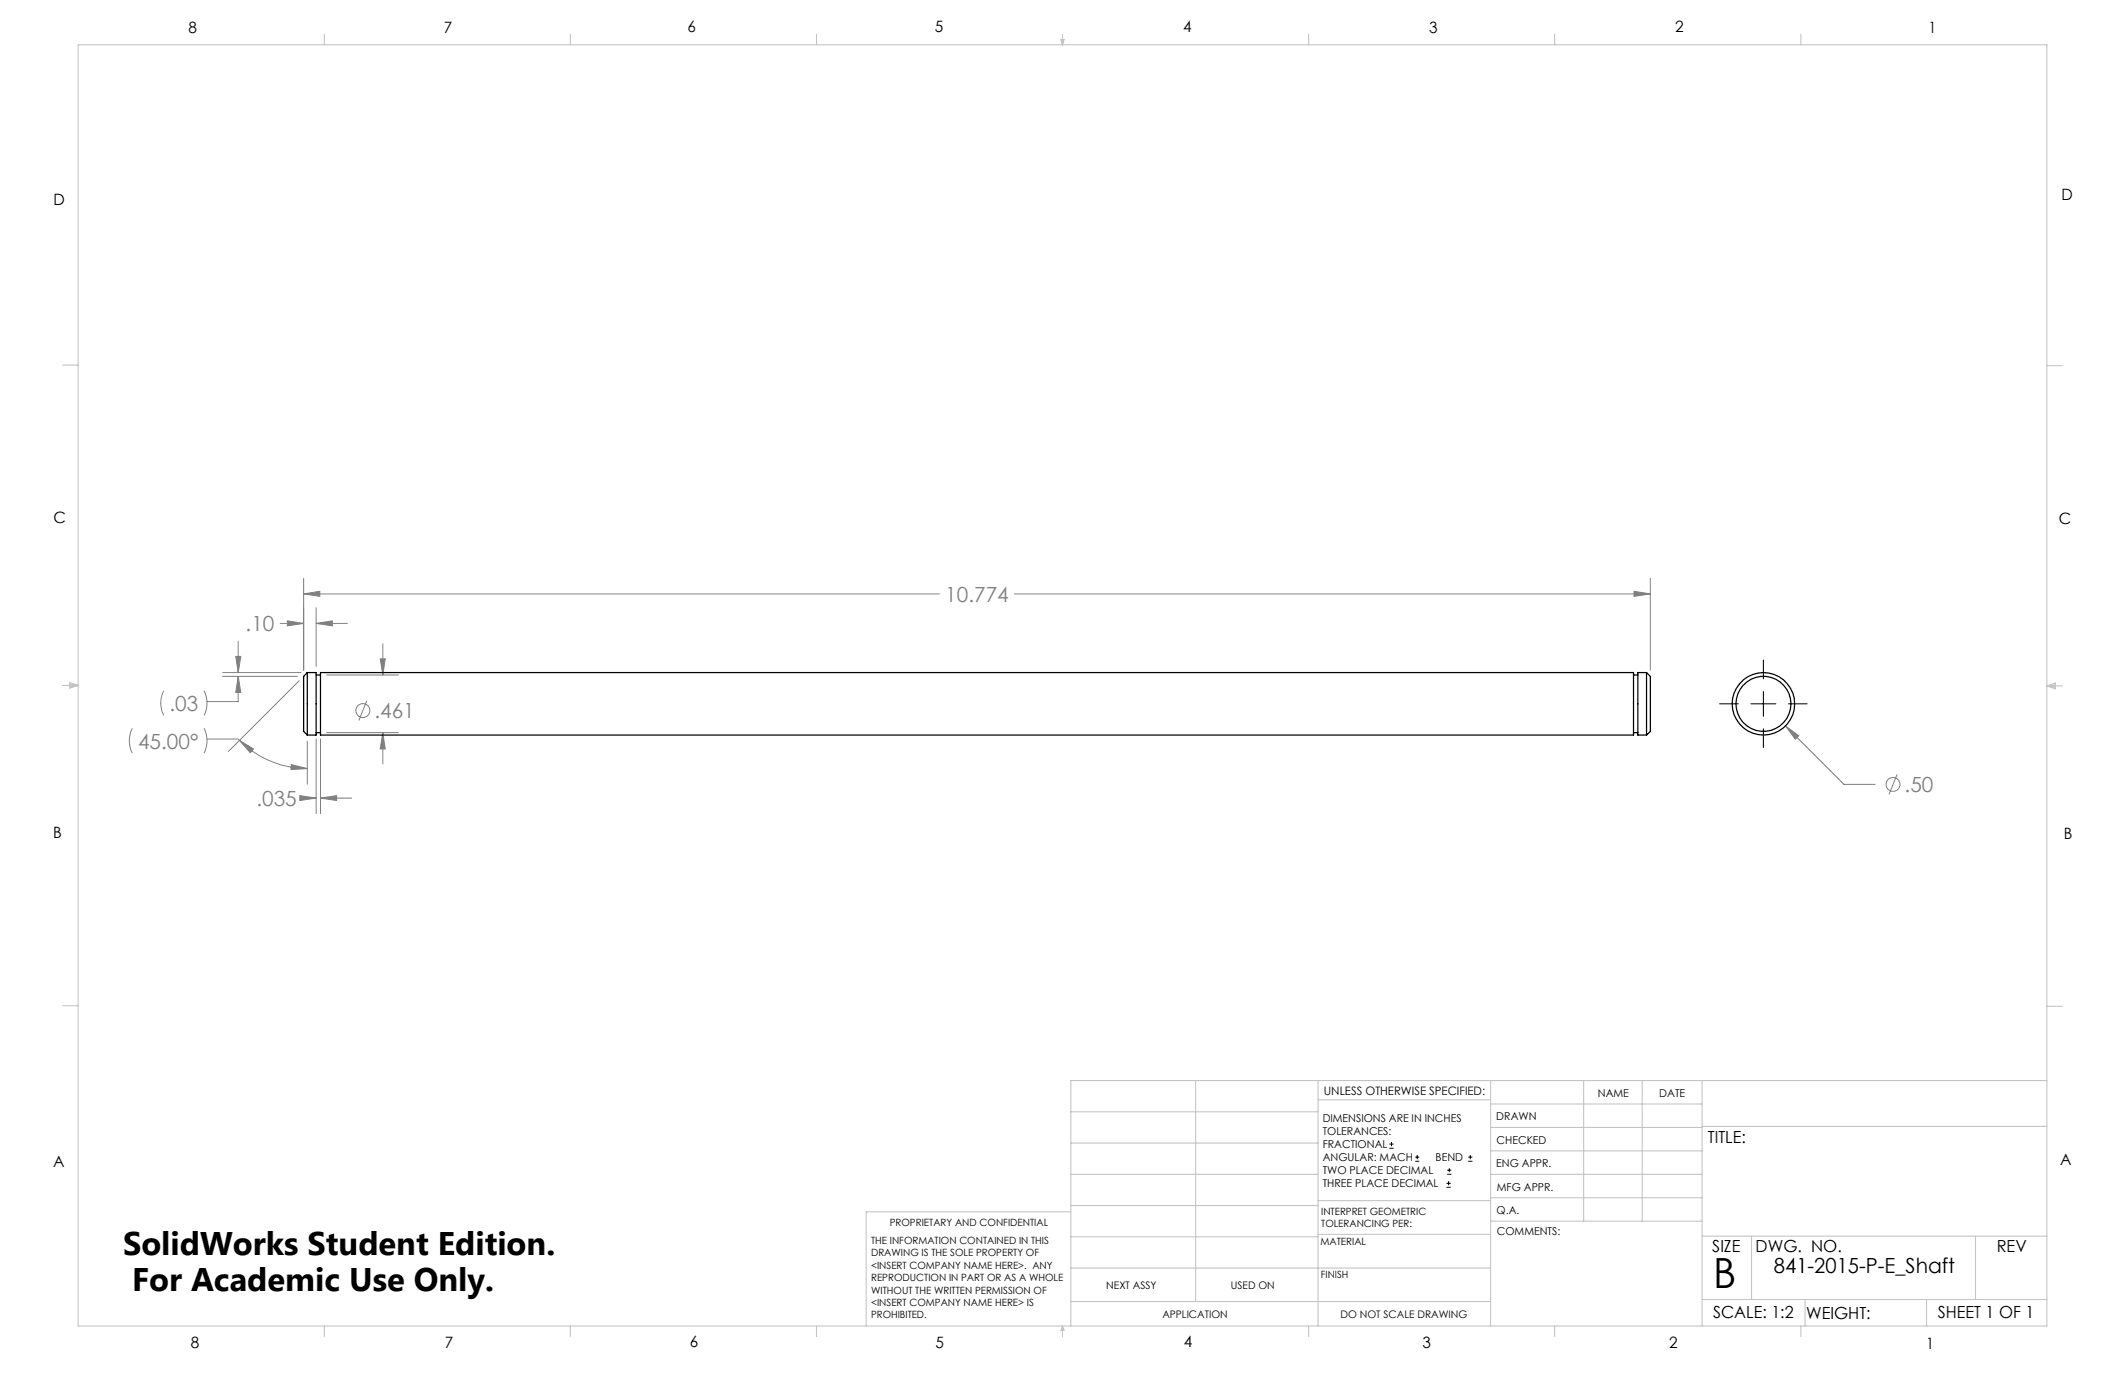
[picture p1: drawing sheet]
<svg xmlns="http://www.w3.org/2000/svg" width="432mm" height="279mm" viewBox="0 0 432 279" stroke-linecap="round" stroke-linejoin="round" font-family="sans-serif">
<g fill="none" stroke="#808080" stroke-width=".2">
<path d="M61.7 117.5v18.7M335.4 117.5v18.7M45.2 136.7h16M45.2 137.4h15.2M47.9 133.4h1l-.5 3.3zM48.4 137.4l.5 3.3h-1zM48.4 137.4v5.2h-6.3M48.4 130.3v6.4M56.9 126.7h4.8M58.4 126.2l3.3 .5-3.3 .5zM60.8 138.3l-14.4 14.4M61.7 120.7l3.3-.5v1z"/>
<path d="M61.7 120.7h129.2M64.2 126.7l3.3-.5v1zM64.2 123.5v11.9M64.2 126.7h6.4M66.4 137.2h14.6M77.3 133.9h1l-.5 3.3zM77.8 130.8v6.4M206.1 120.7h129.3M332 120.2l3.4 .5-3.4 .5zM26.9 148a5.6 5.6 0 0 0 0 5M33.3 140.4a5.5 5.5 0 0 0 0 5M41.5 148a5.6 5.6 0 0 1 0 5"/>
<path d="M41.5 140.4a5.5 5.5 0 0 1 0 5M42.1 150.2h6.3l.3 .3M48.7 150.5l2.8 1.7-.6 .8zM48.7 150.5a19.8 19.8 0 0 0 13.7 5.7M59.2 155.4l3.2 .8-3.3 .2zM62.4 150.6v8.7M64.2 150.1v15.2M65.1 150.1v15.2M66.4 148.9h14.6M74.5 142.4l-1.6 4M77.8 148.9l.5 3.3h-1zM77.8 148.9v6.3"/>
<path d="M362.8 147.5l2.7 2-.7 .7zM362.8 147.5l11.9 11.9h6.3M385.5 157.4l-1.6 4M60.9 161.7l3.3 .5-3.3 .5zM61.5 162.2h2.7M65.1 162.2l3.3-.5v1zM65.1 162.2h6.4"/>
<circle cx="73.7" cy="144.4" r="1.41"/>
<circle cx="384.7" cy="159.4" r="1.41"/>
</g>
<g fill="none" stroke="#000" stroke-width=".2">
<path d="M358.3 134.1v3.8M349.4 143h3.8M355.8 143h5.1M358.3 140.5v5.1M358.3 148.1v3.8M363.4 143h3.8M282.3 233.3h.9M282.3 232.5h.9M282.8 232.1v.8M287.6 236h.8M287.6 235.1h.8M288 234.7v.8"/>
<path d="M294.1 238.6h.8M294.1 237.8h.8M294.5 237.4v.8M298.3 236h.9M298.3 235.1h.9M298.8 234.7v.8M293.9 241.3h.9M293.9 240.5h.9M294.4 240v.8"/>
</g>
<g fill="none" stroke="#c0c0c0" stroke-width=".2">
<path d="M15.9 9.1h400v260.4h-400zM65.9 6.9v2.2M115.9 6.9v2.2M165.9 6.9v2.2M215.6 8h.6l-.3 1.1zM215.7 8l.2 1.1M215.9 6.9v2.2M216 8l-.1 1.1M265.9 6.9v2.2M315.9 6.9v2.2M365.9 6.9v2.2M12.7 74.2h3.2"/>
<path d="M415.9 74.3h3.2M12.7 139.3h3.2M14.2 139.1l1.7 .2M14.2 138.7l1.7 .6-1.7 .5zM15.9 139.3l-1.7 .3M415.9 139.4h3.2M415.9 139.4l1.8-.6v1.2zM415.9 139.4l1.8 .3M417.7 139.2l-1.8 .2M12.7 204.4h3.2M243 219.6v44.9M267.8 219.6v49.9"/>
<path d="M302.9 219.6v49.9M321.8 219.6v28.5M333.7 219.6v28.5M345.9 219.6v49.9M415.9 204.5h3.2M415.9 219.6h-198.3v49.9M217.6 238.6h50.2M217.6 232.3h50.2M217.6 225.9h50.2M267.8 223.5h35.1M302.9 233.9h43M302.9 229.1h43"/>
<path d="M302.9 224.3h43M302.9 238.6h43M345.9 228.9h70M217.6 257.7h85.3M217.6 251.3h50.2M217.6 245h50.2M217.6 246.2h-41.6v23.3M267.8 250.8h35.1M267.8 244h35.1M302.9 248.1h43M302.9 243.4h43M345.9 251.2h70"/>
<path d="M355.9 251.2v12.9M401.4 251.2v12.9M65.9 269.5v2.1M115.9 269.5v2.1M165.9 269.5v2.1M215.9 269.5v2.1M215.9 269.5l.3 .8h-.6zM217.6 264.5h85.3M265.9 269.5v2.1M315.9 269.5v2.1M345.9 264.1h70M365.9 269.5v2.1"/>
<path d="M366.8 264.1v5.4M391.5 264.1v5.4"/>
</g>
<path d="M60.9 161.7l3.3 .5-3.3 .5zM65.1 162.2l3.3-.5v1zM64.2 126.7l3.3-.5v1zM58.4 126.2l3.3 .5-3.3 .5zM48.7 150.5l2.8 1.7-.6 .8zM59.2 155.4l3.2 .8-3.3 .2zM47.9 133.4h1l-.5 3.3zM48.4 137.4l.5 3.3h-1zM61.7 120.7l3.3-.5v1zM332 120.2l3.4 .5-3.4 .5zM77.3 133.9h1l-.5 3.3zM77.8 148.9l.5 3.3h-1zM362.8 147.5l2 2.7 .7-.7z" fill="#808080"/>
<g fill="none" stroke="#000" stroke-width=".25">
<path d="M62.4 136.7v12.7M62.4 136.7h1.8v12.7h-1.8M62.4 136.7l-.7 .7v11.2l.7 .8M64.2 137.2h.9M65.1 136.7h266.8v12.7h-266.8zM331.9 137.2h.9M334.6 136.7h-1.8v12.7h1.8M334.6 136.7v12.7M334.6 136.7l.8 .7v11.2l-.8 .8M64.2 148.9h.9M331.9 148.9h.9"/>
<circle cx="358.3" cy="143" r="6.4"/>
<circle cx="358.3" cy="143" r="5.6"/>
</g>
<text font-size="8.5" x="348.1" y="261.8">B</text>
<g font-size="6.6">
<text x="25" y="255">SolidWorks Student Edition.</text>
<text x="26.8" y="262.3">For Academic Use Only.</text>
</g>
<g font-size="4.2" fill="#808080">
<text x="192.1" y="122.3">10.774</text>
<text x="49.9" y="128.3">.10</text>
<text x="34.4" y="144.5">.03</text>
<text x="76.1" y="145.9">.461</text>
<text x="28.1" y="152.1">45.00°</text>
<text x="387" y="160.9">.50</text>
<text x="52.1" y="163.8">.035</text>
</g>
<text font-size="4.2" x="360.5" y="258.7">841-2015-P-E_Shaft</text>
<g font-size="3.4">
<text x="347.1" y="232.3">TITLE:</text>
<text x="347.9" y="254.3">SIZE</text>
<text x="356.7" y="254.4">DWG. NO.</text>
<text x="405.7" y="254.5">REV</text>
<text x="348.1" y="267.9">SCALE: 1:2</text>
<text x="367" y="268">WEIGHT:</text>
<text x="393.8" y="267.9">SHEET 1 OF 1</text>
</g>
<g font-size="3.2">
<text x="38.3" y="6.7">8</text>
<text x="90.2" y="6.7">7</text>
<text x="139.7" y="6.5">6</text>
<text x="190" y="6.5">5</text>
<text x="240.4" y="6.5">4</text>
<text x="290.4" y="6.7">3</text>
<text x="340.4" y="6.5">2</text>
<text x="391.9" y="6.7">1</text>
<text x="10.9" y="41.6">D</text>
<text x="418.9" y="40.7">D</text>
<text x="10.9" y="106.3">C</text>
<text x="418.4" y="106.4">C</text>
<text x="10.8" y="170.2">B</text>
<text x="419.4" y="170.6">B</text>
<text x="10.8" y="237.2">A</text>
<text x="418.6" y="236.8">A</text>
<text x="38.8" y="273.8">8</text>
<text x="90.4" y="273.8">7</text>
<text x="140.2" y="273.8">6</text>
<text x="190.1" y="273.9">5</text>
<text x="240.5" y="273.8">4</text>
<text x="289" y="273.9">3</text>
<text x="339.1" y="273.8">2</text>
<text x="391.4" y="274.1">1</text>
</g>
<text font-size="2.4" x="269" y="222.4">UNLESS OTHERWISE SPECIFIED:</text>
<g font-size="2.2">
<text x="268.8" y="228">DIMENSIONS ARE IN INCHES</text>
<text x="304.1" y="227.7">DRAWN</text>
<text x="324.7" y="222.9">NAME</text>
<text x="337.2" y="222.9">DATE</text>
<text x="268.8" y="230.6">TOLERANCES:</text>
<text x="268.8" y="233.3">FRACTIONAL</text>
<text x="304.1" y="232.6">CHECKED</text>
<text x="268.8" y="236">ANGULAR: MACH</text>
<text x="268.8" y="238.6">TWO PLACE DECIMAL</text>
<text x="291.7" y="236">BEND</text>
<text x="304" y="237.2">ENG APPR.</text>
<text x="268.8" y="241.3">THREE PLACE DECIMAL</text>
<text x="304.2" y="241.9">MFG APPR.</text>
<text x="304.1" y="246.7">Q.A.</text>
<text x="304.1" y="250.9">COMMENTS:</text>
</g>
<g font-size="2.1">
<text x="224.8" y="262">NEXT ASSY</text>
<text x="250.1" y="261.9">USED ON</text>
<text x="236.2" y="267.8">APPLICATION</text>
<text x="272.4" y="267.8">DO NOT SCALE DRAWING</text>
</g>
<g font-size="2">
<text x="180.8" y="249.2">PROPRIETARY AND CONFIDENTIAL</text>
<text x="268.5" y="246.8">INTERPRET GEOMETRIC</text>
<text x="268.5" y="249.4">TOLERANCING PER:</text>
<text x="177" y="252.8">THE INFORMATION CONTAINED IN THIS</text>
<text x="177" y="255.3">DRAWING IS THE SOLE PROPERTY OF</text>
<text x="177" y="257.8">&lt;INSERT COMPANY NAME HERE&gt;. ANY</text>
<text x="268.3" y="252.9">MATERIAL</text>
<text x="177" y="260.3">REPRODUCTION IN PART OR AS A WHOLE</text>
<text x="177" y="262.9">WITHOUT THE WRITTEN PERMISSION OF</text>
<text x="268.4" y="259.7">FINISH</text>
<text x="177" y="265.4">&lt;INSERT COMPANY NAME HERE&gt; IS</text>
<text x="177" y="267.9">PROHIBITED.</text>
</g>
</svg>
